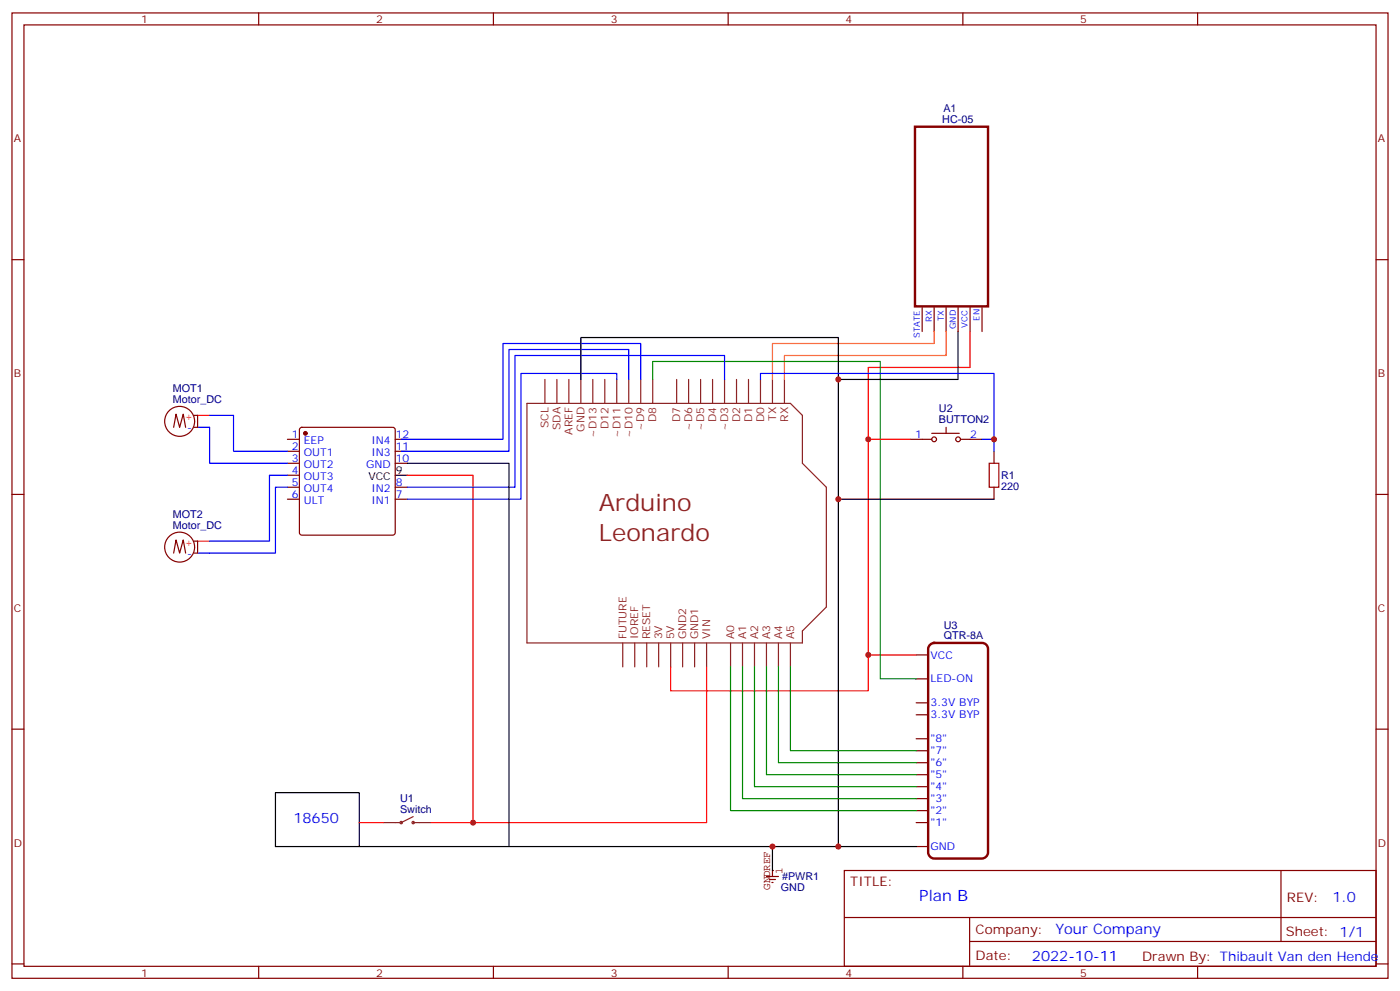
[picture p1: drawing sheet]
<svg xmlns="http://www.w3.org/2000/svg" width="412mm" height="292mm" viewBox="0 0 412 292" stroke-linecap="round" stroke-linejoin="round" font-family="sans-serif">
<g fill="none" stroke="#870000" stroke-width=".35">
<path d="M3.5 3.8h405.4v284.3h-405.4zM7.1 7.3h398.2v277.3h-398.2zM76.2 3.8v3.5M145.3 3.8v3.5M214.5 3.8v3.5M283.6 3.8v3.5M352.8 3.8v3.5M3.5 76.5h3.6M405.3 76.5h3.6M271.6 90.6v7M275.2 90.6v7M278.7 90.6v7"/>
<path d="M282.2 90.6v7M285.8 90.6v7M289.3 90.6v7M51.2 125.9l.7-3.9 1 3.9 1.1-3.9 .7 3.9M57.1 122.3h1.1v3.6h-1.1M84.7 129.4h3.5M84.7 132.9h3.5M84.7 136.5h3.5M84.7 140h3.5M88.4 126.1l.5-.2h26.8l.5 .2 .2 .5v30.3l-.2 .5-.5 .2h-26.8l-.5-.2-.2-.5v-30.3zM116.4 129.4h3.5M116.4 132.9h3.5"/>
<path d="M116.4 136.5h3.5M3.5 145.6h3.6M57.1 159.4h1.1v3.5h-1.1M84.7 143.5h3.5M84.7 147h3.5M116.4 143.5h3.5M116.4 147h3.5M405.3 145.6h3.6M51.2 162.9l.7-3.9 1 3.9 1.1-3.9 .7 3.9M269.9 192.9h3.5M269.9 200h3.5M3.5 214.8h3.6"/>
<path d="M269.9 217.6h3.5M269.9 210.5h3.5M269.9 207h3.5M405.3 214.8h3.6M269.9 238.8h3.5M269.9 235.2h3.5M269.9 231.7h3.5M269.9 228.2h3.5M269.9 224.6h3.5M269.9 221.1h3.5M248.7 256.4h156.6v28.2h-156.6zM269.9 249.3h3.5"/>
<path d="M269.9 242.3h3.5M377.3 256.4v20.9M248.7 270.2h156.5M285.6 277.3h119.6M285.6 270.2v14.2M3.5 283.9h3.6M76.2 284.6v3.5M145.3 284.6v3.5M214.5 284.6v3.5M283.6 284.6v3.5M352.8 284.6v3.5M405.3 283.9h3.6"/>
<circle cx="52.9" cy="124.1" r="4.4"/>
<circle cx="52.9" cy="161.1" r="4.4"/>
</g>
<path d="M269.5 37.3h21.5v52.9h-21.5zM274 189.9l1.2-.5h14.1a1.76 1.76 0 0 1 1.7 1.7v60a1.89 1.89 0 0 1-1.7 1.8h-14.1a1.89 1.89 0 0 1-1.8-1.8v-60z" fill="none" stroke="#870000" stroke-width=".71"/>
<path d="M181.7 111.8v-1.8h-28.2v37h-33.6M185.2 111.8v-8.9h-35.3v30h-31.7M188.7 111.8v-10.6h-40.5v28.2h-30M213.4 111.8v-7.1h-61.7v38.8h-31.8M58.2 125.9h3.5v10.6h23M61.7 122.3h7.1v10.6h15.9M84.7 140h-5.3v19.4h-17.7M84.7 143.5h-3.6v19.4h-22.9" fill="none" stroke="#00f" stroke-width=".35"/>
<path d="M285.8 97.6v10.6h-30v84.7M58.2 122.3h3.5M119.9 140h19.4v102.3h-12.3M58.2 159.4h3.5M208.1 196.4v45.9h-68.8M269.9 192.9h-14.1v10.6h-58.2v-7.1" fill="none" stroke="#f00" stroke-width=".35"/>
<path d="M116.4 140h3.5" fill="none" stroke="#000" stroke-width=".35"/>
<circle cx="90" cy="127.6" r=".53" fill="#870000" stroke="#870000" stroke-width=".35"/>
<g fill="none" stroke="#8c2424" stroke-width=".35">
<path d="M155.2 118.8h77.6l3.6 3.5v14.2l7 7v35.3l-7 7v3.6h-81.2zM160.5 111.8v7M164 111.8v7M167.6 111.8v7M171.1 111.8v7M174.6 111.8v7M178.2 111.8v7M181.7 111.8v7M185.2 111.8v7M188.7 111.8v7M192.3 111.8v7M199.3 111.8v7"/>
<path d="M202.8 111.8v7M206.4 111.8v7M209.9 111.8v7M213.4 111.8v7M217 111.8v7M220.5 111.8v7M224 111.8v7M227.5 111.8v7M231.1 111.8v7M183.4 189.4v7M187 189.4v7M190.5 189.4v7"/>
<path d="M194 189.4v7M197.6 189.4v7M201.1 189.4v7M204.6 189.4v7M208.1 189.4v7M215.2 189.4v7M218.7 189.4v7M222.2 189.4v7M225.8 189.4v7M229.3 189.4v7M232.8 189.4v7M112.9 242.3h4.9"/>
<path d="M121.7 240.5l-3.5 1.8M121.7 242.3h5.3"/>
<circle cx="118.2" cy="242.3" r=".35"/>
<circle cx="121.7" cy="242.3" r=".35"/>
</g>
<path d="M275.2 97.6v3.6h-47.7v10.6M278.7 97.6v7.1h-47.6v7.1" fill="none" stroke="#f60" stroke-width=".35"/>
<path d="M192.3 111.8v-5.3h67v93.5h10.6" fill="none" stroke="#008700" stroke-width=".35"/>
<circle cx="227.5" cy="256.4" r=".18" fill="#850000"/>
<path d="M225.8 258.2h3.5M226.7 259h1.7M227.4 259.9h.3M227.5 256.4v1.8" fill="none" stroke="#850000" stroke-width=".35"/>
<path d="M282.2 97.6v14.2h-35.3v137.5M171.1 111.8v-12.4h75.8v12.4M119.9 136.5h30v112.8h77.6M246.9 147h45.9M81.1 233.5h24.7v15.8h-24.7zM105.8 249.3h44.1M269.9 249.3h-42.4v7.1" fill="none" stroke="#000" stroke-width=".35"/>
<path d="M215.2 196.4v42.4h54.7M218.7 196.4v38.8h51.2M222.2 196.4v35.3h47.7M225.8 196.4v31.8h44.1M229.3 196.4v28.2h40.6M232.8 196.4v24.7h37.1" fill="none" stroke="#008700" stroke-width=".35"/>
<path d="M255.8 129.4h12.3M105.8 242.3h7.1" fill="none" stroke="#f00" stroke-width=".35"/>
<g fill="none" stroke="#870000" stroke-width=".35">
<path d="M268.1 129.4h6.4M274.5 127.6h8.1M278.7 125.9v1.7M282.9 129.4h6.4M292.8 132.9v3.6M292.8 143.5v3.5"/>
<circle cx="275.2" cy="129.4" r=".71"/>
<circle cx="282.2" cy="129.4" r=".71"/>
</g>
<path d="M224 111.8v-1.8h68.8v19.4h-3.5M292.8 129.4v3.5" fill="none" stroke="#00f" stroke-width=".35"/>
<path d="M291.4 136.5h2.8v7h-2.8z" fill="none" stroke="#a10000" stroke-width=".35"/>
<g fill="#c00">
<circle cx="255.8" cy="192.9" r=".88"/>
<circle cx="139.3" cy="242.3" r=".88"/>
<circle cx="227.5" cy="249.3" r=".88"/>
<circle cx="246.9" cy="249.3" r=".88"/>
<circle cx="246.9" cy="111.8" r=".88"/>
<circle cx="255.8" cy="129.4" r=".88"/>
<circle cx="292.8" cy="129.4" r=".88"/>
<circle cx="246.9" cy="147" r=".88"/>
</g>
<g font-size="7.1" fill="#8d2323">
<text x="176.4" y="150.6">Arduino</text>
<text x="176.4" y="159.4">Leonardo</text>
</g>
<text font-size="4.6" fill="#00f" x="270.8" y="265.4">Plan B</text>
<g font-size="4.2" fill="#00f">
<text x="86.4" y="242.3">18650</text>
<text x="392.5" y="265.7">1.0</text>
<text x="310.9" y="275.2">Your Company</text>
<text x="304" y="283">2022-10-11</text>
</g>
<g font-size="3.9" fill="#800">
<text x="250.5" y="261">TITLE:</text>
<text x="379.1" y="265.7">REV:</text>
<text x="287.4" y="275.2">Company:</text>
<text x="378.7" y="275.8">Sheet: 1/1</text>
<text x="287.4" y="282.9">Date:</text>
<text x="336.4" y="282.9">Drawn By: Thibault Van den Hende</text>
</g>
<g font-size="3.2" fill="#800">
<text x="41.6" y="6.8">1</text>
<text x="110.8" y="6.8">2</text>
<text x="179.9" y="6.8">3</text>
<text x="249.1" y="6.8">4</text>
<text x="318.2" y="6.8">5</text>
<text x="4.1" y="41.9">A</text>
<text x="405.9" y="41.9">A</text>
<text x="4.1" y="111.1">B</text>
<text x="405.9" y="111.1">B</text>
<text x="4.1" y="180.2">C</text>
<text x="405.9" y="180.2">C</text>
<text x="4.1" y="249.3">D</text>
<text x="405.9" y="249.3">D</text>
<text x="41.6" y="287.6">1</text>
<text x="110.8" y="287.6">2</text>
<text x="179.9" y="287.6">3</text>
<text x="249.1" y="287.6">4</text>
<text x="318.2" y="287.6">5</text>
</g>
<g font-size="3.2" fill="#000080">
<text x="277.9" y="33.1">A1</text>
<text x="277.6" y="36.3">HC-05</text>
<text x="50.9" y="118.6">Motor_DC</text>
<text x="50.9" y="115.4">MOT1</text>
<text x="276.6" y="124.7">BUTTON2</text>
<text x="276.6" y="121.5">U2</text>
<text x="294.9" y="141.1">R1</text>
<text x="294.9" y="144.3">220</text>
<text x="50.9" y="155.7">Motor_DC</text>
<text x="50.9" y="152.5">MOT2</text>
<text x="278" y="185.1">U3</text>
<text x="278" y="188.3">QTR-8A</text>
<text x="117.8" y="239.5">Switch</text>
<text x="117.8" y="236.2">U1</text>
<text x="230" y="262.4">GND</text>
<text x="230.4" y="259.2">#PWR1</text>
</g>
<g font-size="3.2" fill="#f00">
<text x="54.3" y="123.8">+</text>
<text x="54.3" y="160.8">+</text>
</g>
<g font-size="3.2" fill="#8d2323">
<text x="193.3" y="124.3" transform="rotate(-90 193.3 124.3)">D8</text>
<text x="200.4" y="124.3" transform="rotate(-90 200.4 124.3)">D7</text>
<text x="211" y="124.3" transform="rotate(-90 211 124.3)">D4</text>
<text x="218" y="124.3" transform="rotate(-90 218 124.3)">D2</text>
<text x="221.5" y="124.3" transform="rotate(-90 221.5 124.3)">D1</text>
<text x="225.1" y="124.3" transform="rotate(-90 225.1 124.3)">D0</text>
<text x="228.6" y="124" transform="rotate(-90 228.6 124)">TX</text>
<text x="232.1" y="124.3" transform="rotate(-90 232.1 124.3)">RX</text>
<text x="161.6" y="126" transform="rotate(-90 161.6 126)">SCL</text>
<text x="165.1" y="126.7" transform="rotate(-90 165.1 126.7)">SDA</text>
<text x="168.6" y="128.1" transform="rotate(-90 168.6 128.1)">AREF</text>
<text x="172.2" y="127.2" transform="rotate(-90 172.2 127.2)">GND</text>
<text x="175.7" y="128.9" transform="rotate(-90 175.7 128.9)">~D13</text>
<text x="179.2" y="126.4" transform="rotate(-90 179.2 126.4)">D12</text>
<text x="182.7" y="128.9" transform="rotate(-90 182.7 128.9)">~D11</text>
<text x="186.3" y="128.9" transform="rotate(-90 186.3 128.9)">~D10</text>
<text x="189.8" y="126.9" transform="rotate(-90 189.8 126.9)">~D9</text>
<text x="203.9" y="126.9" transform="rotate(-90 203.9 126.9)">~D6</text>
<text x="207.4" y="126.9" transform="rotate(-90 207.4 126.9)">~D5</text>
<text x="214.5" y="126.9" transform="rotate(-90 214.5 126.9)">~D3</text>
<text x="184.5" y="188.3" transform="rotate(-90 184.5 188.3)">FUTURE</text>
<text x="188" y="188.3" transform="rotate(-90 188 188.3)">IOREF</text>
<text x="191.6" y="188.3" transform="rotate(-90 191.6 188.3)">RESET</text>
<text x="195.1" y="188.3" transform="rotate(-90 195.1 188.3)">3V</text>
<text x="198.6" y="188.3" transform="rotate(-90 198.6 188.3)">5V</text>
<text x="202.1" y="188.3" transform="rotate(-90 202.1 188.3)">GND2</text>
<text x="205.7" y="188.3" transform="rotate(-90 205.7 188.3)">GND1</text>
<text x="209.2" y="188.3" transform="rotate(-90 209.2 188.3)">VIN</text>
<text x="216.3" y="188.3" transform="rotate(-90 216.3 188.3)">A0</text>
<text x="219.8" y="188.3" transform="rotate(-90 219.8 188.3)">A1</text>
<text x="223.3" y="188.3" transform="rotate(-90 223.3 188.3)">A2</text>
<text x="226.8" y="188.3" transform="rotate(-90 226.8 188.3)">A3</text>
<text x="230.4" y="188.3" transform="rotate(-90 230.4 188.3)">A4</text>
<text x="233.9" y="188.3" transform="rotate(-90 233.9 188.3)">A5</text>
</g>
<g font-size="3.2" fill="#00f">
<text x="55.1" y="126.9">-</text>
<text x="86" y="129">1</text>
<text x="89.5" y="130.8">EEP</text>
<text x="109.4" y="130.8">IN4</text>
<text x="116.6" y="129">12</text>
<text x="269.6" y="129">1</text>
<text x="285.8" y="129">2</text>
<text x="86" y="136.1">3</text>
<text x="86" y="132.6">2</text>
<text x="89.5" y="137.9">OUT2</text>
<text x="89.5" y="134.3">OUT1</text>
<text x="107.8" y="137.9">GND</text>
<text x="109.4" y="134.3">IN3</text>
<text x="116.6" y="132.6">11</text>
<text x="116.6" y="136.1">10</text>
<text x="86" y="143.2">5</text>
<text x="86" y="139.6">4</text>
<text x="89.5" y="141.4">OUT3</text>
<text x="116.6" y="143.2">8</text>
<text x="86" y="146.7">6</text>
<text x="89.5" y="148.4">ULT</text>
<text x="89.5" y="144.9">OUT4</text>
<text x="109.4" y="144.9">IN2</text>
<text x="109.4" y="148.4">IN1</text>
<text x="116.6" y="146.7">7</text>
<text x="55.1" y="164">-</text>
<text x="274.1" y="194">VCC</text>
<text x="274.1" y="201">LED-ON</text>
<text x="274.1" y="208.1">3.3V BYP</text>
<text x="274.1" y="211.6">3.3V BYP</text>
<text x="274.1" y="218.7">&quot;8&quot;</text>
<text x="274.1" y="225.7">&quot;6&quot;</text>
<text x="274.1" y="222.2">&quot;7&quot;</text>
<text x="274.1" y="232.8">&quot;4&quot;</text>
<text x="274.1" y="229.2">&quot;5&quot;</text>
<text x="274.1" y="239.8">&quot;2&quot;</text>
<text x="274.1" y="236.3">&quot;3&quot;</text>
<text x="274.1" y="243.3">&quot;1&quot;</text>
<text x="274.1" y="250.4">GND</text>
</g>
<g font-size="3.2">
<text x="108.5" y="141.4">VCC</text>
<text x="116.6" y="139.6">9</text>
</g>
<g font-size="3.2" fill="#840000">
<text x="230.5" y="257.4" transform="rotate(-90 230.5 257.4)">1</text>
<text x="226.8" y="262.1" transform="rotate(-90 226.8 262.1)">GNDREF</text>
</g>
<g font-size="2.5" fill="#00f">
<text x="274.5" y="94.8" transform="rotate(-90 274.5 94.8)">RX</text>
<text x="278" y="94.5" transform="rotate(-90 278 94.5)">TX</text>
<text x="288.6" y="94.5" transform="rotate(-90 288.6 94.5)">EN</text>
<text x="270.9" y="99.4" transform="rotate(-90 270.9 99.4)">STATE</text>
<text x="281.5" y="96.9" transform="rotate(-90 281.5 96.9)">GND</text>
<text x="285" y="96.6" transform="rotate(-90 285 96.6)">VCC</text>
</g>
</svg>
